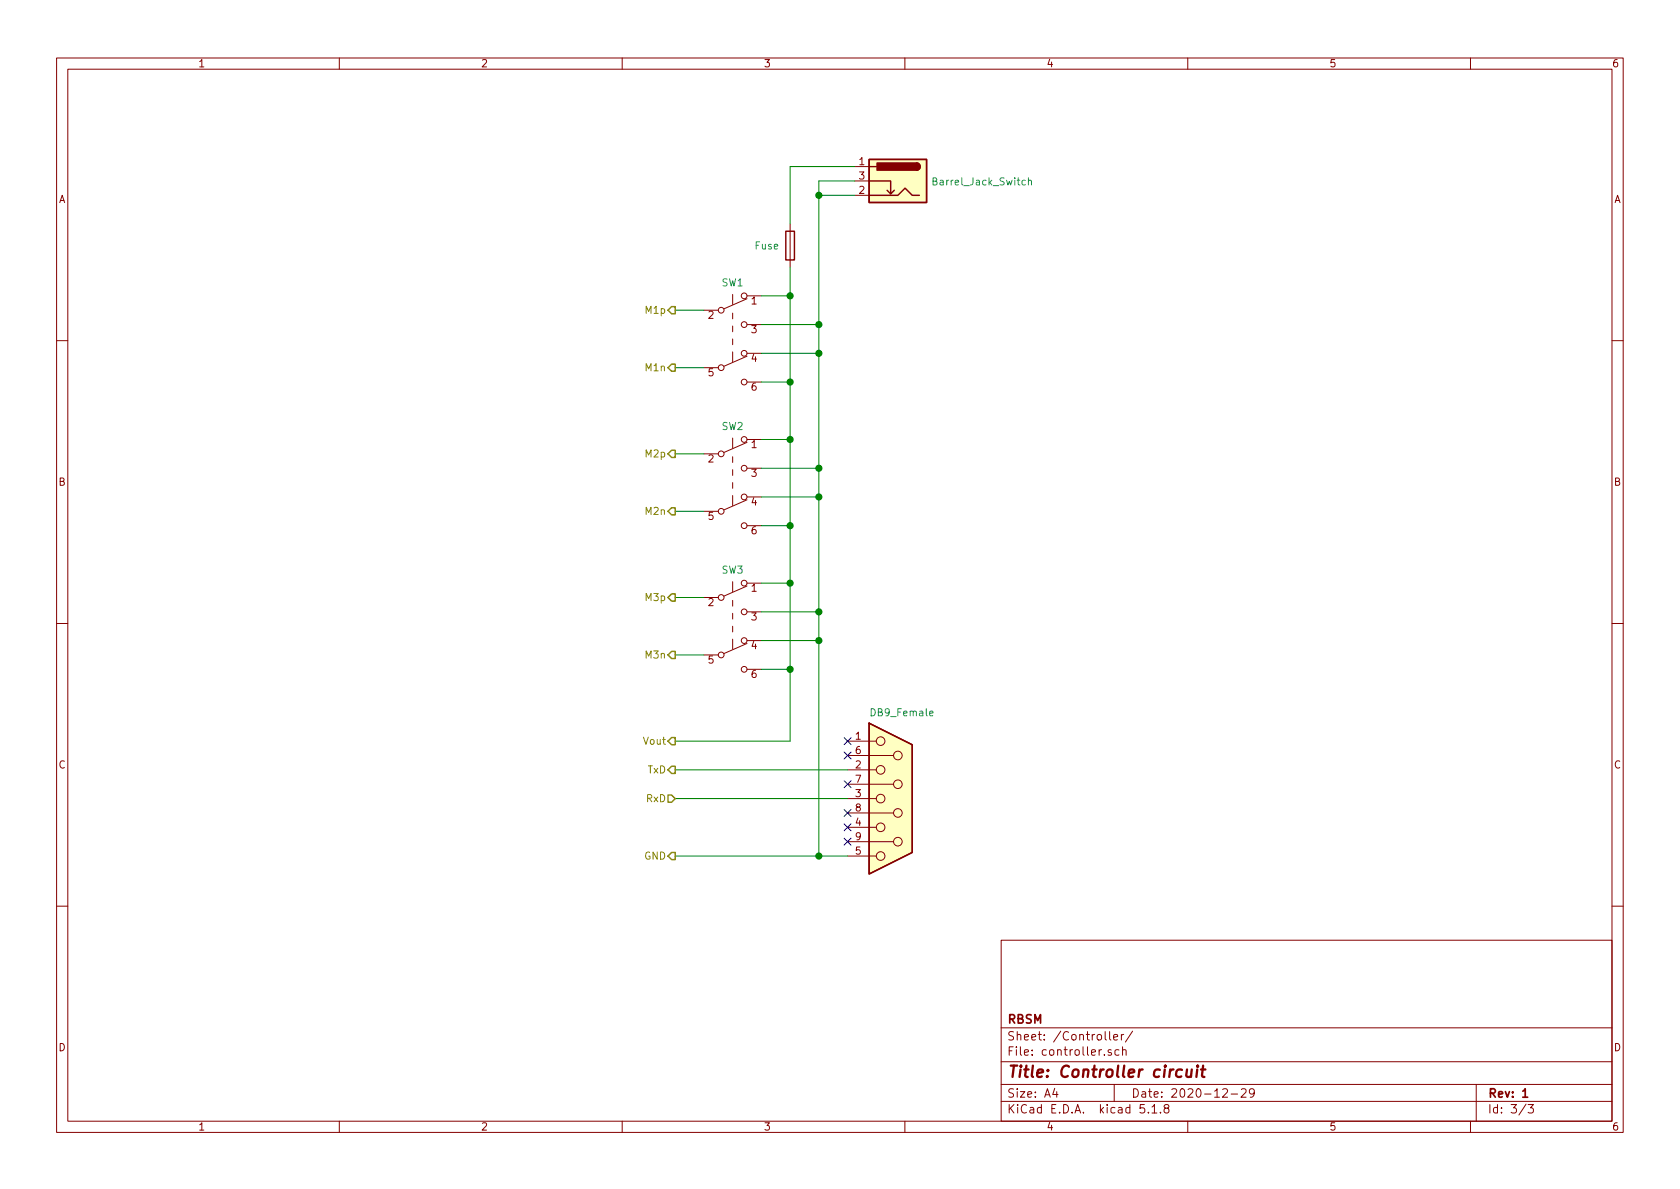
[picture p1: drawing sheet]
<svg xmlns="http://www.w3.org/2000/svg" width="297mm" height="210mm" viewBox="0 0 297 210" stroke-linecap="round" stroke-linejoin="round" font-family="sans-serif">
<g fill="none" stroke="#840000" stroke-width=".18">
<path d="M10 10.3h277v189.9h-277zM12 12.2h273v186.1h-273zM60 10.3v1.9M110 10.3v1.9M160 10.3v1.9M210 10.3v1.9M260 10.3v1.9M139.7 39.6v7.6M151.1 29.5h2.6M151.1 34.5h2.6M151.1 32h2.6M124.5 54.9h2.5"/>
<path d="M129.5 52.1v1.7M129.5 55.4v1M129.5 57.7v1M129.5 59.9v1.1M132.1 52.8l-4.1 1.8M132.1 52.3h2.5M132.1 57.4h2.5M10 60.2h2M124.5 65h2.5M129.5 62.2v1.8M129.5 77.5v1.7M132.1 78.2l-4.1 1.8"/>
<path d="M132.1 77.7h2.5M132.1 63l-4.1 1.8M132.1 62.5h2.5M132.1 67.6h2.5M285 60.2h2M124.5 80.3h2.5M124.5 90.4h2.5M129.5 80.8v1M129.5 83.1v1M129.5 85.3v1.1M129.5 87.6v1.8M132.1 88.4l-4.1 1.8"/>
<path d="M132.1 82.8h2.5M132.1 87.9h2.5M132.1 93h2.5M10 110.3h2M124.5 105.7h2.5M124.5 115.8h2.5M129.5 102.9v1.7M129.5 106.2v1M129.5 108.5v1M129.5 110.7v1.1M129.5 113v1.8M132.1 113.8l-4.1 1.8"/>
<path d="M132.1 103.6l-4.1 1.8M132.1 103.1h2.5M132.1 108.2h2.5M132.1 113.3h2.5M132.1 118.4h2.5M285 110.3h2M149.9 138.7h8.1M149.9 136.1h5M149.9 133.6h8.1M149.9 131.1h5M149.9 151.4h5M149.9 148.8h8.1"/>
<path d="M149.9 146.3h5M149.9 143.8h8.1M149.9 141.2h5M10 160.2h2M177 166.3h108v32h-108zM285 160.2h2M60 198.3v1.9M110 198.3v1.9M160 198.3v1.9M177 194.8h108M177 191.8h108M177 187.8h108"/>
<path d="M177 181.8h108M186.5 192.5l-.4 1h1M186.8 193v1M195.4 182.4v1.3l.2 .2M196.2 182.4v1.3l.2 .2M196.5 185.7l-.4-.1-.2 .2 .1 .2 .5 .2v.3h-.6M196.9 183.4l.7-.1v-.3l-.5-.1-.2 .2 .1 .7h.6M197 191.8v3M197.8 185.7l-.4-.1-.3 .3 .1 .6 .2 .1 .4-.1M198.3 182.9v1M198.5 185.7l.2-.1 .4 .1v.9M198.5 185.1v1.5"/>
<path d="M198.7 182.9l-.4 .2v.1M200.3 182.3l-1.3 2M202.3 195.3h-.7l-.1 .7 .3-.1 .5 .1 .1 .2-.1 .5-.2 .1-.6-.1M203 196.7v.1M203.7 195.8l.4-.5v1.5M203.7 196.8h.8M205.2 196.7v.1M206.1 196l-.3-.3 .1-.2a.48 .48 0 0 1 .7-.1l.1 .2-.1 .3-.6 .1a.48 .48 0 0 0-.1 .7l.2 .1 .5-.1 .1-.4-.3-.3M210 198.3v1.9M216.2 192.7l.2-.2h.4l.2 .5-.9 1h.9M217.7 193.5h1.1M219.5 192.7l.2-.2h.3l.3 .2v.3v.2l-.9 .8h.9"/>
<path d="M221.8 193.2l-.3 .3h-.3l-.3-.3v-.4l.2-.2 .4-.1 .2 .2a1.13 1.13 0 0 1-.2 1.2l-.4 .1M260 198.3v1.9M261 191.8v6.5M269.8 195.2l-1.2 2M270.2 195.3h.9l-.5 .6 .4 .1v.7l-.2 .1-.6-.1"/>
<circle cx="127.5" cy="54.9" r=".51"/>
<circle cx="131.6" cy="52.3" r=".51"/>
<circle cx="131.6" cy="57.4" r=".51"/>
<circle cx="127.5" cy="65" r=".51"/>
<circle cx="131.6" cy="67.6" r=".51"/>
<circle cx="131.6" cy="62.5" r=".51"/>
<circle cx="131.6" cy="77.7" r=".51"/>
<circle cx="127.5" cy="80.3" r=".51"/>
<circle cx="127.5" cy="90.4" r=".51"/>
<circle cx="131.6" cy="87.9" r=".51"/>
<circle cx="131.6" cy="93" r=".51"/>
<circle cx="131.6" cy="82.8" r=".51"/>
<circle cx="127.5" cy="115.8" r=".51"/>
<circle cx="127.5" cy="105.7" r=".51"/>
<circle cx="131.6" cy="108.2" r=".51"/>
<circle cx="131.6" cy="118.4" r=".51"/>
<circle cx="131.6" cy="103.1" r=".51"/>
<circle cx="131.6" cy="113.3" r=".51"/>
<circle cx="155.7" cy="131.1" r=".76"/>
<circle cx="155.7" cy="136.1" r=".76"/>
<circle cx="158.7" cy="138.7" r=".76"/>
<circle cx="158.7" cy="133.6" r=".76"/>
<circle cx="155.7" cy="151.4" r=".76"/>
<circle cx="155.7" cy="146.3" r=".76"/>
<circle cx="155.7" cy="141.2" r=".76"/>
<circle cx="158.7" cy="148.8" r=".76"/>
<circle cx="158.7" cy="143.8" r=".76"/>
</g>
<path d="M269.2 193l.5-.5v1.5M269.2 194h.9" fill="none" stroke="#840000" stroke-width=".3"/>
<path d="M209.9 189.1l-.1 1.2a.59 .59 0 0 0 .8 0M210.7 189.1l-.1 1.3M211.7 189.1l-.2 1.3M211.8 188.4l-.1 .2 .2-.1-.1-.1-.1 .2M212.3 189.1h.8M212.7 188.4l-.2 1.8 .1 .1 .4 .1" fill="none" stroke="#840000" stroke-width=".41"/>
<g fill="#ffffc2" stroke="#ffffc2" stroke-width=".18">
<path d="M153.7 28.2h10.1v7.6h-10.1z"/>
<path d="M153.7 127.9l7.6 3.8v19l-7.6 3.9z"/>
</g>
<path d="M153.7 28.2h10.1v7.6h-10.1zM153.7 32h3.8v2.3l.6-.7M153.7 34.5h5l1.3-1.2 1.3 1.2h1.3M153.7 29.5h1.2M156.8 33.6l.7 .7M162.1 28.8a.63 .63 0 0 1 .6 .7 .63 .63 0 0 1-.6 .6M138.9 40.9h1.6v5.1h-1.6zM153.7 127.9l7.6 3.8v19l-7.6 3.9z" fill="none" stroke="#840000" stroke-width=".25"/>
<g fill="#840000" stroke="#840000" stroke-width=".25">
<path d="M162.1 28.8a.63 .63 0 0 1 .6 .7 .63 .63 0 0 1-.6 .6z"/>
<path d="M155.1 28.8h7v1.3h-7z"/>
</g>
<path d="M181.8 32l.2-.1h.3l.1 .8M181.8 31.4v1.3" fill="none" stroke="#008484" stroke-width=".18"/>
<g fill="none" stroke="#008400" stroke-width=".18">
<path d="M144.8 34.5h6.3M151.1 32h-6.3v119.4M151.1 29.5h-11.4v10.1M119.4 54.9h5.1M134.6 57.4h10.2M134.6 52.3h5.1M139.7 47.2v83.9h-20.3M119.4 65h5.1M134.6 77.7h5.1M134.6 67.6h5.1M134.6 62.5h10.2M119.4 80.3h5.1"/>
<path d="M119.4 90.4h5.1M134.6 87.9h10.2M134.6 82.8h10.2M134.6 93h5.1M119.4 105.7h5.1M119.4 115.8h5.1M134.6 118.4h5.1M134.6 108.2h10.2M134.6 113.3h10.2M134.6 103.1h5.1M119.4 136.1h30.5M119.4 151.4h30.5"/>
<path d="M119.4 141.2h30.5"/>
</g>
<path d="M118.7 54.2h.7v1.3h-.7l-.6-.6zM118.1 65l.6-.6h.7v1.3h-.7zM118.7 79.6h.7v1.3h-.7l-.6-.6zM118.7 89.8h.7v1.3h-.7l-.6-.7zM118.1 105.7l.6-.7h.7v1.3h-.7zM118.7 115.2h.7v1.3h-.7l-.6-.7zM118.1 136.1l.6-.6h.7v1.3h-.7zM118.7 130.4h.7v1.3h-.7l-.6-.6zM118.1 151.4l.6-.7h.7v1.3h-.7zM118.1 140.6h.6l.7 .6-.7 .7h-.6z" fill="none" stroke="#848400" stroke-width=".25"/>
<g fill="#008400" stroke="#008400" stroke-width=".25">
<circle cx="144.8" cy="82.8" r=".51"/>
<circle cx="139.7" cy="67.6" r=".51"/>
<circle cx="144.8" cy="87.9" r=".51"/>
<circle cx="144.8" cy="108.2" r=".51"/>
<circle cx="144.8" cy="34.5" r=".51"/>
<circle cx="144.8" cy="62.5" r=".51"/>
<circle cx="144.8" cy="113.3" r=".51"/>
<circle cx="139.7" cy="77.7" r=".51"/>
<circle cx="144.8" cy="57.4" r=".51"/>
<circle cx="139.7" cy="93" r=".51"/>
<circle cx="139.7" cy="118.4" r=".51"/>
<circle cx="139.7" cy="103.1" r=".51"/>
<circle cx="139.7" cy="52.3" r=".51"/>
<circle cx="144.8" cy="151.4" r=".51"/>
</g>
<path d="M149.3 130.4l1.2 1.3M149.3 133l1.2 1.2M149.3 138.1l1.2 1.2M150.5 130.4l-1.2 1.3M150.5 133l-1.2 1.2M150.5 138.1l-1.2 1.2M149.3 143.1l1.2 1.3M149.3 145.7l1.2 1.2M149.3 148.2l1.2 1.2M150.5 143.1l-1.2 1.3M150.5 145.7l-1.2 1.2M150.5 148.2l-1.2 1.2" fill="none" stroke="#000084" stroke-width=".18"/>
<text font-size="2.8" fill="#840000" x="178" y="190.5">Title: Controller circuit</text>
<g font-size="2.1" fill="#840000">
<text x="178" y="184">Sheet: /Controller/</text>
<text x="178" y="181">RBSM</text>
<text x="178" y="186.7">File: controller.sch</text>
<text x="178" y="196.9">KiCad E.D.A. kicad 5.1.8</text>
<text x="178" y="194.1">Size: A4</text>
<text x="200" y="194.1">Date: 2020-12-29</text>
<text x="263" y="194.1">Rev: 1</text>
<text x="263" y="196.9">Id: 3/3</text>
</g>
<g font-size="1.8" fill="#840000">
<text x="35" y="11.9">1</text>
<text x="85" y="11.9">2</text>
<text x="135" y="11.9">3</text>
<text x="185" y="11.9">4</text>
<text x="235" y="11.9">5</text>
<text x="285" y="11.9">6</text>
<text x="151.9" y="29.2">1</text>
<text x="10.4" y="35.9">A</text>
<text x="151.9" y="34.3">2</text>
<text x="151.9" y="31.7">3</text>
<text x="285.4" y="35.9">A</text>
<text x="132.9" y="53.8">1</text>
<text x="125.2" y="56.4">2</text>
<text x="132.9" y="58.9">3</text>
<text x="132.9" y="64">4</text>
<text x="125.2" y="66.5">5</text>
<text x="132.9" y="69.1">6</text>
<text x="125.2" y="81.8">2</text>
<text x="132.9" y="79.2">1</text>
<text x="10.4" y="85.9">B</text>
<text x="132.9" y="84.3">3</text>
<text x="132.9" y="89.4">4</text>
<text x="285.4" y="85.9">B</text>
<text x="125.2" y="91.9">5</text>
<text x="132.9" y="94.5">6</text>
<text x="125.2" y="107.2">2</text>
<text x="132.9" y="104.6">1</text>
<text x="132.9" y="109.7">3</text>
<text x="125.2" y="117.3">5</text>
<text x="132.9" y="114.8">4</text>
<text x="132.9" y="119.9">6</text>
<text x="151.3" y="130.8">1</text>
<text x="10.4" y="135.9">C</text>
<text x="151.3" y="135.9">2</text>
<text x="151.3" y="133.3">6</text>
<text x="285.4" y="135.9">C</text>
<text x="151.3" y="141">3</text>
<text x="151.3" y="138.4">7</text>
<text x="151.3" y="143.5">8</text>
<text x="151.3" y="146">4</text>
<text x="151.3" y="148.6">9</text>
<text x="151.3" y="151.1">5</text>
<text x="10.4" y="185.9">D</text>
<text x="285.4" y="185.9">D</text>
<text x="35" y="199.9">1</text>
<text x="85" y="199.9">2</text>
<text x="135" y="199.9">3</text>
<text x="185" y="199.9">4</text>
<text x="235" y="199.9">5</text>
<text x="285" y="199.9">6</text>
</g>
<g font-size="1.8" fill="#008484">
<text x="165.3" y="32.8">Barrel_Jack_Switch</text>
<text x="133.5" y="44.1">Fuse</text>
<text x="127.6" y="50.6">SW1</text>
<text x="127.6" y="76">SW2</text>
<text x="127.6" y="101.4">SW3</text>
<text x="154.2" y="126.7">DB9_Female</text>
</g>
<g font-size="1.8" fill="#848400">
<text x="114.3" y="55.5">M1p</text>
<text x="114.3" y="65.7">M1n</text>
<text x="114.3" y="80.9">M2p</text>
<text x="114.3" y="91.1">M2n</text>
<text x="114.3" y="106.3">M3p</text>
<text x="114.3" y="116.5">M3n</text>
<text x="113.9" y="131.7">Vout</text>
<text x="114.5" y="136.8">TxD</text>
<text x="114.3" y="141.9">RxD</text>
<text x="113.9" y="152">GND</text>
</g>
</svg>
